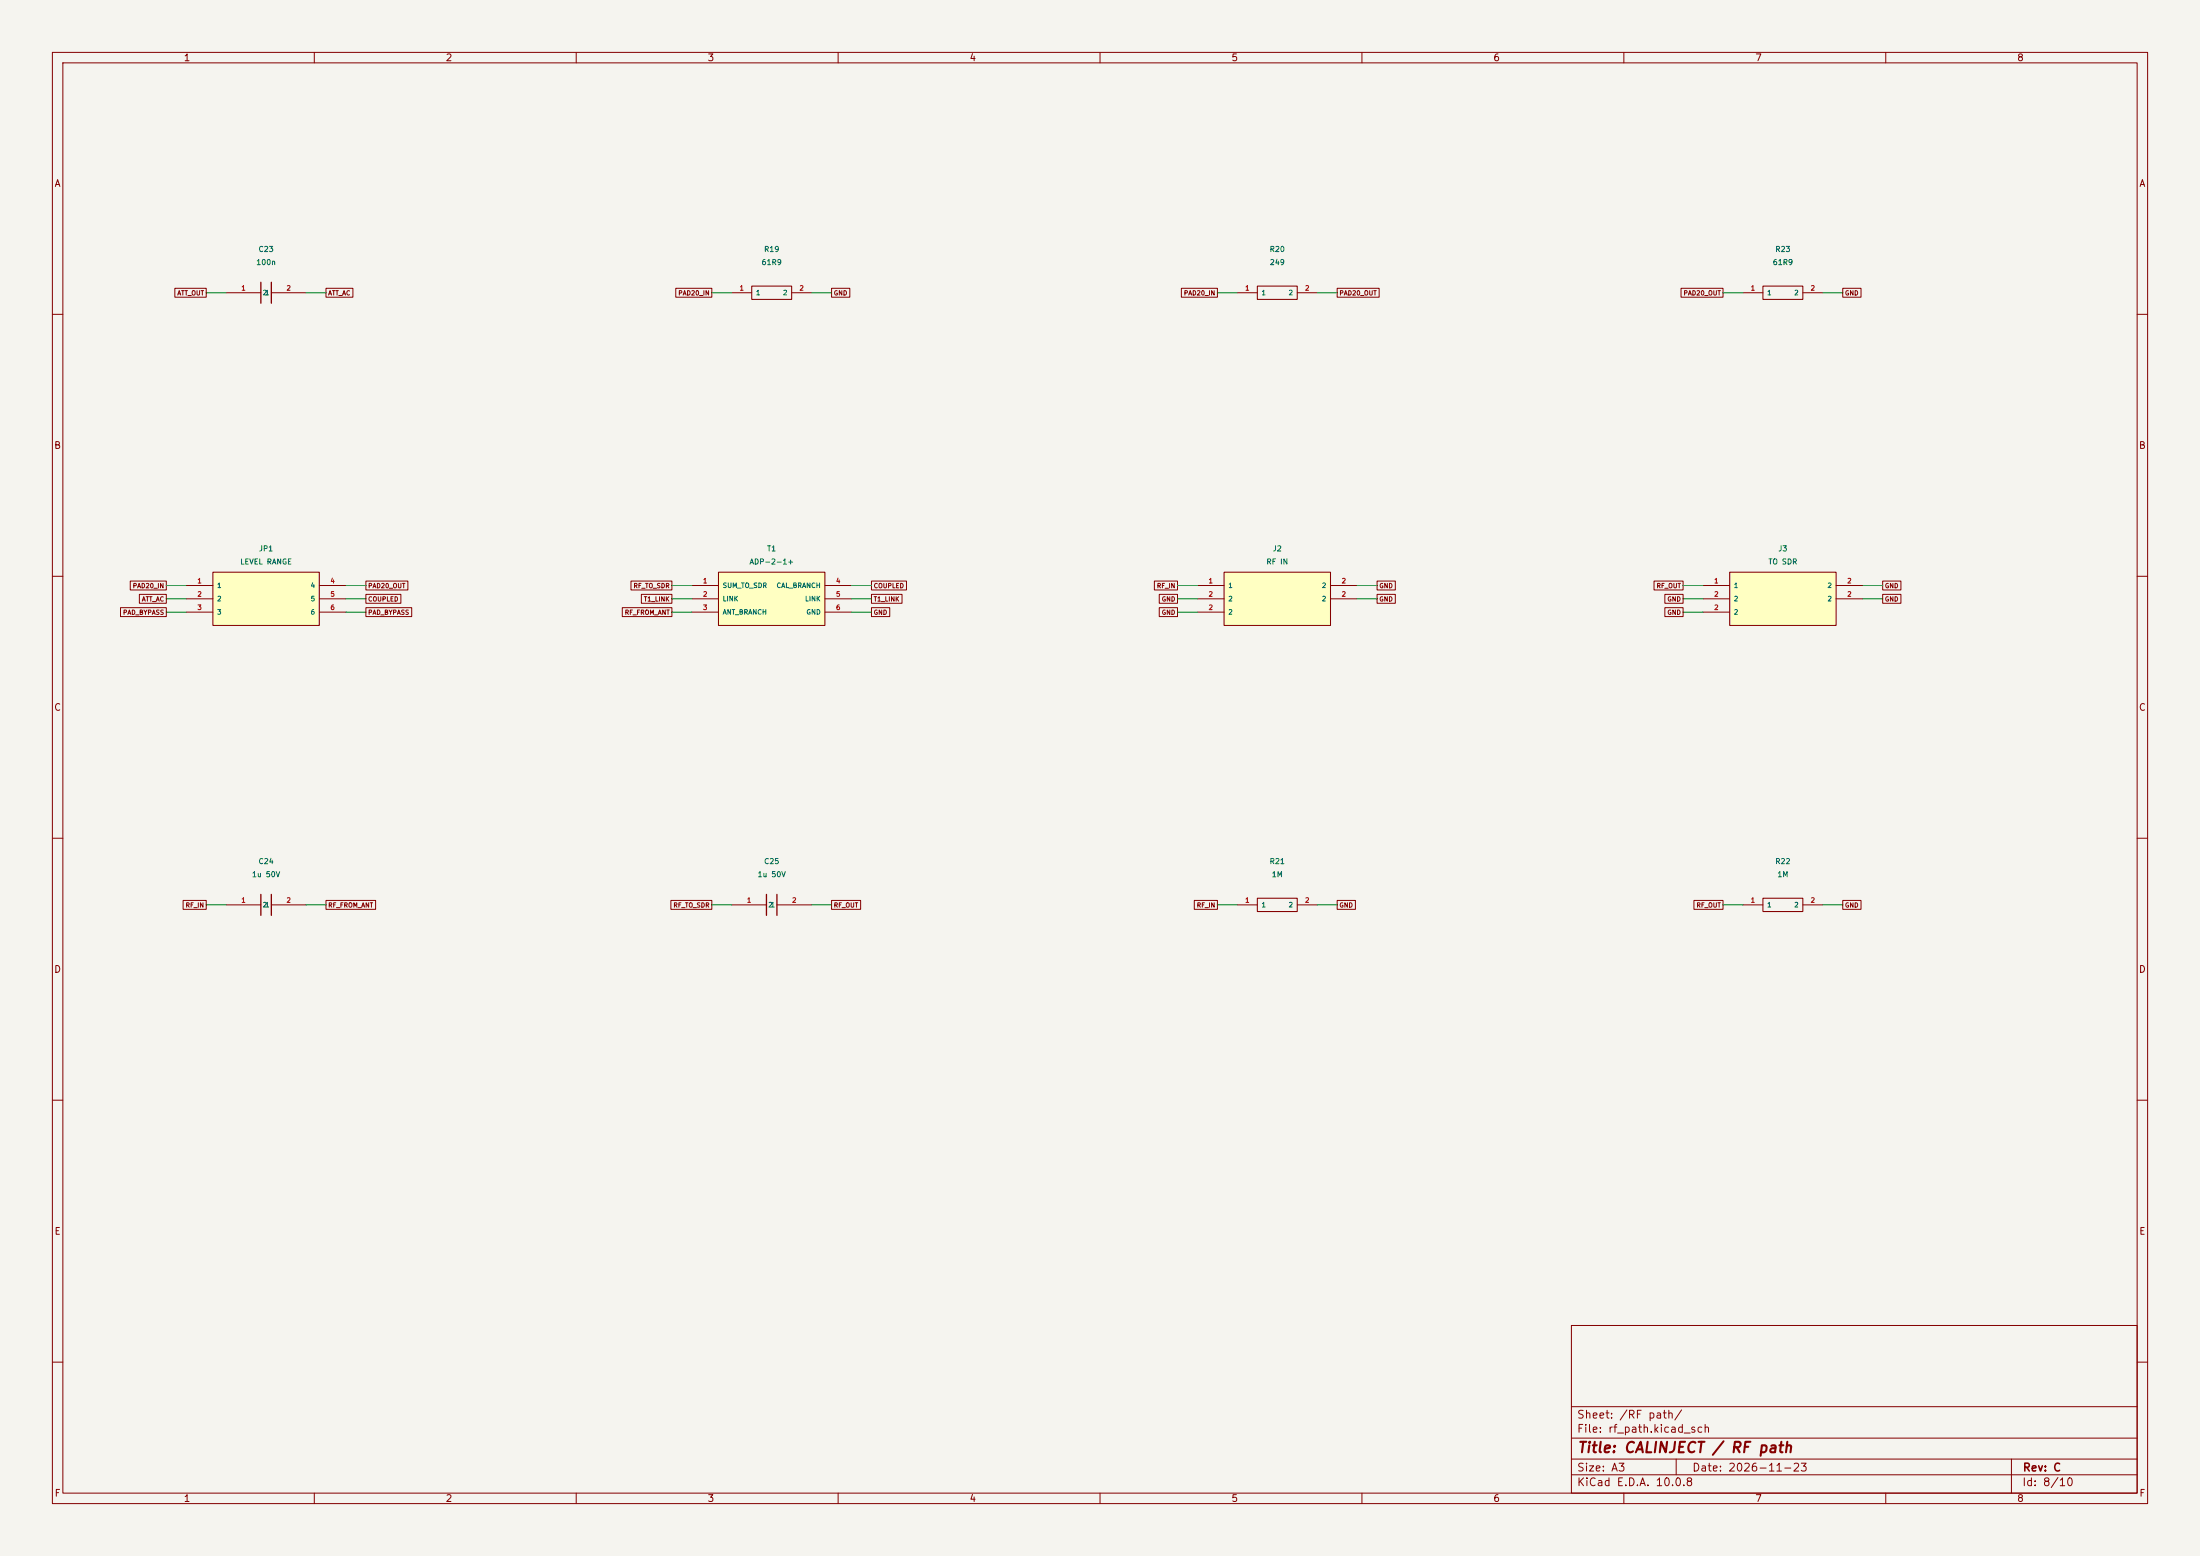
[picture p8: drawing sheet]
(kicad_sch (version 20250114) (generator "eeschema") (paper "A3") (title_block (title "CALINJECT / RF path") (date "2026-11-23") (rev "C"))
(lib_symbols (symbol "Calinject:C23" (pin_names (offset 0.7)) (in_bom yes) (on_board yes)
(property "Reference" "C" (at 0 6.35 0) (effects (font (size 1.0 1.0))))
(property "Value" "100n" (at 0 8.89 0) (effects (font (size 1.0 1.0))))
(symbol "C23_0_1" (polyline (pts (xy -1 -2) (xy -1 2)) (stroke (width 0.25) (type default)) (fill (type none))) (polyline (pts (xy 1 -2) (xy 1 2)) (stroke (width 0.25) (type default)) (fill (type none))))
(symbol "C23_1_1"
(pin passive line (at -7.62 0 0) (length 6.62) (name "1" (effects (font (size .9 .9)))) (number "1" (effects (font (size .9 .9)))))
(pin passive line (at 7.62 0 180) (length 6.62) (name "2" (effects (font (size .9 .9)))) (number "2" (effects (font (size .9 .9)))))))
(symbol "Calinject:R19" (pin_names (offset 0.7)) (in_bom yes) (on_board yes)
(property "Reference" "R" (at 0 6.35 0) (effects (font (size 1.0 1.0))))
(property "Value" "61R9" (at 0 8.89 0) (effects (font (size 1.0 1.0))))
(symbol "R19_0_1" (rectangle (start -3.81 -1.27) (end 3.81 1.27) (stroke (width 0.2) (type default)) (fill (type none))))
(symbol "R19_1_1"
(pin passive line (at -7.62 0 0) (length 3.81) (name "1" (effects (font (size .9 .9)))) (number "1" (effects (font (size .9 .9)))))
(pin passive line (at 7.62 0 180) (length 3.81) (name "2" (effects (font (size .9 .9)))) (number "2" (effects (font (size .9 .9)))))))
(symbol "Calinject:R20" (pin_names (offset 0.7)) (in_bom yes) (on_board yes)
(property "Reference" "R" (at 0 6.35 0) (effects (font (size 1.0 1.0))))
(property "Value" "249" (at 0 8.89 0) (effects (font (size 1.0 1.0))))
(symbol "R20_0_1" (rectangle (start -3.81 -1.27) (end 3.81 1.27) (stroke (width 0.2) (type default)) (fill (type none))))
(symbol "R20_1_1"
(pin passive line (at -7.62 0 0) (length 3.81) (name "1" (effects (font (size .9 .9)))) (number "1" (effects (font (size .9 .9)))))
(pin passive line (at 7.62 0 180) (length 3.81) (name "2" (effects (font (size .9 .9)))) (number "2" (effects (font (size .9 .9)))))))
(symbol "Calinject:R23" (pin_names (offset 0.7)) (in_bom yes) (on_board yes)
(property "Reference" "R" (at 0 6.35 0) (effects (font (size 1.0 1.0))))
(property "Value" "61R9" (at 0 8.89 0) (effects (font (size 1.0 1.0))))
(symbol "R23_0_1" (rectangle (start -3.81 -1.27) (end 3.81 1.27) (stroke (width 0.2) (type default)) (fill (type none))))
(symbol "R23_1_1"
(pin passive line (at -7.62 0 0) (length 3.81) (name "1" (effects (font (size .9 .9)))) (number "1" (effects (font (size .9 .9)))))
(pin passive line (at 7.62 0 180) (length 3.81) (name "2" (effects (font (size .9 .9)))) (number "2" (effects (font (size .9 .9)))))))
(symbol "Calinject:JP1" (pin_names (offset 0.7)) (in_bom yes) (on_board yes)
(property "Reference" "J" (at 0 7.62 0) (effects (font (size 1.0 1.0))))
(property "Value" "LEVEL RANGE" (at 0 10.16 0) (effects (font (size 1.0 1.0))))
(symbol "JP1_0_1" (rectangle (start -10.16 -5.08) (end 10.16 5.08) (stroke (width 0.2) (type default)) (fill (type background))))
(symbol "JP1_1_1"
(pin passive line (at -15.24 2.54 0) (length 5.08) (name "1" (effects (font (size .9 .9)))) (number "1" (effects (font (size .9 .9)))))
(pin passive line (at -15.24 0.0 0) (length 5.08) (name "2" (effects (font (size .9 .9)))) (number "2" (effects (font (size .9 .9)))))
(pin passive line (at -15.24 -2.54 0) (length 5.08) (name "3" (effects (font (size .9 .9)))) (number "3" (effects (font (size .9 .9)))))
(pin passive line (at 15.24 2.54 180) (length 5.08) (name "4" (effects (font (size .9 .9)))) (number "4" (effects (font (size .9 .9)))))
(pin passive line (at 15.24 0.0 180) (length 5.08) (name "5" (effects (font (size .9 .9)))) (number "5" (effects (font (size .9 .9)))))
(pin passive line (at 15.24 -2.54 180) (length 5.08) (name "6" (effects (font (size .9 .9)))) (number "6" (effects (font (size .9 .9)))))))
(symbol "Calinject:T1" (pin_names (offset 0.7)) (in_bom yes) (on_board yes)
(property "Reference" "T" (at 0 7.62 0) (effects (font (size 1.0 1.0))))
(property "Value" "ADP-2-1+" (at 0 10.16 0) (effects (font (size 1.0 1.0))))
(symbol "T1_0_1" (rectangle (start -10.16 -5.08) (end 10.16 5.08) (stroke (width 0.2) (type default)) (fill (type background))))
(symbol "T1_1_1"
(pin passive line (at -15.24 2.54 0) (length 5.08) (name "SUM_TO_SDR" (effects (font (size .9 .9)))) (number "1" (effects (font (size .9 .9)))))
(pin passive line (at -15.24 0.0 0) (length 5.08) (name "LINK" (effects (font (size .9 .9)))) (number "2" (effects (font (size .9 .9)))))
(pin passive line (at -15.24 -2.54 0) (length 5.08) (name "ANT_BRANCH" (effects (font (size .9 .9)))) (number "3" (effects (font (size .9 .9)))))
(pin passive line (at 15.24 2.54 180) (length 5.08) (name "CAL_BRANCH" (effects (font (size .9 .9)))) (number "4" (effects (font (size .9 .9)))))
(pin passive line (at 15.24 0.0 180) (length 5.08) (name "LINK" (effects (font (size .9 .9)))) (number "5" (effects (font (size .9 .9)))))
(pin passive line (at 15.24 -2.54 180) (length 5.08) (name "GND" (effects (font (size .9 .9)))) (number "6" (effects (font (size .9 .9)))))))
(symbol "Calinject:J2" (pin_names (offset 0.7)) (in_bom yes) (on_board yes)
(property "Reference" "J" (at 0 7.62 0) (effects (font (size 1.0 1.0))))
(property "Value" "RF IN" (at 0 10.16 0) (effects (font (size 1.0 1.0))))
(symbol "J2_0_1" (rectangle (start -10.16 -5.08) (end 10.16 5.08) (stroke (width 0.2) (type default)) (fill (type background))))
(symbol "J2_1_1"
(pin passive line (at -15.24 2.54 0) (length 5.08) (name "1" (effects (font (size .9 .9)))) (number "1" (effects (font (size .9 .9)))))
(pin passive line (at -15.24 0.0 0) (length 5.08) (name "2" (effects (font (size .9 .9)))) (number "2" (effects (font (size .9 .9)))))
(pin passive line (at -15.24 -2.54 0) (length 5.08) (name "2" (effects (font (size .9 .9)))) (number "2" (effects (font (size .9 .9)))))
(pin passive line (at 15.24 2.54 180) (length 5.08) (name "2" (effects (font (size .9 .9)))) (number "2" (effects (font (size .9 .9)))))
(pin passive line (at 15.24 0.0 180) (length 5.08) (name "2" (effects (font (size .9 .9)))) (number "2" (effects (font (size .9 .9)))))))
(symbol "Calinject:J3" (pin_names (offset 0.7)) (in_bom yes) (on_board yes)
(property "Reference" "J" (at 0 7.62 0) (effects (font (size 1.0 1.0))))
(property "Value" "TO SDR" (at 0 10.16 0) (effects (font (size 1.0 1.0))))
(symbol "J3_0_1" (rectangle (start -10.16 -5.08) (end 10.16 5.08) (stroke (width 0.2) (type default)) (fill (type background))))
(symbol "J3_1_1"
(pin passive line (at -15.24 2.54 0) (length 5.08) (name "1" (effects (font (size .9 .9)))) (number "1" (effects (font (size .9 .9)))))
(pin passive line (at -15.24 0.0 0) (length 5.08) (name "2" (effects (font (size .9 .9)))) (number "2" (effects (font (size .9 .9)))))
(pin passive line (at -15.24 -2.54 0) (length 5.08) (name "2" (effects (font (size .9 .9)))) (number "2" (effects (font (size .9 .9)))))
(pin passive line (at 15.24 2.54 180) (length 5.08) (name "2" (effects (font (size .9 .9)))) (number "2" (effects (font (size .9 .9)))))
(pin passive line (at 15.24 0.0 180) (length 5.08) (name "2" (effects (font (size .9 .9)))) (number "2" (effects (font (size .9 .9)))))))
(symbol "Calinject:C24" (pin_names (offset 0.7)) (in_bom yes) (on_board yes)
(property "Reference" "C" (at 0 6.35 0) (effects (font (size 1.0 1.0))))
(property "Value" "1u 50V" (at 0 8.89 0) (effects (font (size 1.0 1.0))))
(symbol "C24_0_1" (polyline (pts (xy -1 -2) (xy -1 2)) (stroke (width 0.25) (type default)) (fill (type none))) (polyline (pts (xy 1 -2) (xy 1 2)) (stroke (width 0.25) (type default)) (fill (type none))))
(symbol "C24_1_1"
(pin passive line (at -7.62 0 0) (length 6.62) (name "1" (effects (font (size .9 .9)))) (number "1" (effects (font (size .9 .9)))))
(pin passive line (at 7.62 0 180) (length 6.62) (name "2" (effects (font (size .9 .9)))) (number "2" (effects (font (size .9 .9)))))))
(symbol "Calinject:C25" (pin_names (offset 0.7)) (in_bom yes) (on_board yes)
(property "Reference" "C" (at 0 6.35 0) (effects (font (size 1.0 1.0))))
(property "Value" "1u 50V" (at 0 8.89 0) (effects (font (size 1.0 1.0))))
(symbol "C25_0_1" (polyline (pts (xy -1 -2) (xy -1 2)) (stroke (width 0.25) (type default)) (fill (type none))) (polyline (pts (xy 1 -2) (xy 1 2)) (stroke (width 0.25) (type default)) (fill (type none))))
(symbol "C25_1_1"
(pin passive line (at -7.62 0 0) (length 6.62) (name "1" (effects (font (size .9 .9)))) (number "1" (effects (font (size .9 .9)))))
(pin passive line (at 7.62 0 180) (length 6.62) (name "2" (effects (font (size .9 .9)))) (number "2" (effects (font (size .9 .9)))))))
(symbol "Calinject:R21" (pin_names (offset 0.7)) (in_bom yes) (on_board yes)
(property "Reference" "R" (at 0 6.35 0) (effects (font (size 1.0 1.0))))
(property "Value" "1M" (at 0 8.89 0) (effects (font (size 1.0 1.0))))
(symbol "R21_0_1" (rectangle (start -3.81 -1.27) (end 3.81 1.27) (stroke (width 0.2) (type default)) (fill (type none))))
(symbol "R21_1_1"
(pin passive line (at -7.62 0 0) (length 3.81) (name "1" (effects (font (size .9 .9)))) (number "1" (effects (font (size .9 .9)))))
(pin passive line (at 7.62 0 180) (length 3.81) (name "2" (effects (font (size .9 .9)))) (number "2" (effects (font (size .9 .9)))))))
(symbol "Calinject:R22" (pin_names (offset 0.7)) (in_bom yes) (on_board yes)
(property "Reference" "R" (at 0 6.35 0) (effects (font (size 1.0 1.0))))
(property "Value" "1M" (at 0 8.89 0) (effects (font (size 1.0 1.0))))
(symbol "R22_0_1" (rectangle (start -3.81 -1.27) (end 3.81 1.27) (stroke (width 0.2) (type default)) (fill (type none))))
(symbol "R22_1_1"
(pin passive line (at -7.62 0 0) (length 3.81) (name "1" (effects (font (size .9 .9)))) (number "1" (effects (font (size .9 .9)))))
(pin passive line (at 7.62 0 180) (length 3.81) (name "2" (effects (font (size .9 .9)))) (number "2" (effects (font (size .9 .9))))))))
(symbol (lib_id "Calinject:C23") (at 50.8 55.88 0) (unit 1) (in_bom yes) (on_board yes) (dnp no)
(property "Reference" "C23" (at 50.8 47.57 0) (effects (font (size 1 1))))
(property "Value" "100n" (at 50.8 50.07 0) (effects (font (size 1 1))))
(property "Footprint" "Calinject:C_0603_C23" (at 50.8 61.690000000000005 0) (effects (font (size 1 1)) (hide yes)))
(pin "1")
(pin "2"))
(wire (pts (xy 43.18 55.88) (xy 39.37 55.88)) (stroke (width 0) (type default)))
(global_label "ATT_OUT" (shape passive) (at 39.37 55.88 0) (effects (font (size .85 .85)) (justify right)))
(wire (pts (xy 58.419999999999995 55.88) (xy 62.23 55.88)) (stroke (width 0) (type default)))
(global_label "ATT_AC" (shape passive) (at 62.23 55.88 180) (effects (font (size .85 .85)) (justify left)))
(symbol (lib_id "Calinject:R19") (at 147.32 55.88 0) (unit 1) (in_bom yes) (on_board yes) (dnp no)
(property "Reference" "R19" (at 147.32 47.57 0) (effects (font (size 1 1))))
(property "Value" "61R9" (at 147.32 50.07 0) (effects (font (size 1 1))))
(property "Footprint" "Calinject:R_0603_R19" (at 147.32 61.690000000000005 0) (effects (font (size 1 1)) (hide yes)))
(pin "1")
(pin "2"))
(wire (pts (xy 139.7 55.88) (xy 135.89 55.88)) (stroke (width 0) (type default)))
(global_label "PAD20_IN" (shape passive) (at 135.89 55.88 0) (effects (font (size .85 .85)) (justify right)))
(wire (pts (xy 154.94 55.88) (xy 158.75 55.88)) (stroke (width 0) (type default)))
(global_label "GND" (shape passive) (at 158.75 55.88 180) (effects (font (size .85 .85)) (justify left)))
(symbol (lib_id "Calinject:R20") (at 243.83999999999997 55.88 0) (unit 1) (in_bom yes) (on_board yes) (dnp no)
(property "Reference" "R20" (at 243.83999999999997 47.57 0) (effects (font (size 1 1))))
(property "Value" "249" (at 243.83999999999997 50.07 0) (effects (font (size 1 1))))
(property "Footprint" "Calinject:R_0603_R20" (at 243.83999999999997 61.690000000000005 0) (effects (font (size 1 1)) (hide yes)))
(pin "1")
(pin "2"))
(wire (pts (xy 236.21999999999997 55.88) (xy 232.40999999999997 55.88)) (stroke (width 0) (type default)))
(global_label "PAD20_IN" (shape passive) (at 232.40999999999997 55.88 0) (effects (font (size .85 .85)) (justify right)))
(wire (pts (xy 251.45999999999998 55.88) (xy 255.26999999999998 55.88)) (stroke (width 0) (type default)))
(global_label "PAD20_OUT" (shape passive) (at 255.26999999999998 55.88 180) (effects (font (size .85 .85)) (justify left)))
(symbol (lib_id "Calinject:R23") (at 340.36 55.88 0) (unit 1) (in_bom yes) (on_board yes) (dnp no)
(property "Reference" "R23" (at 340.36 47.57 0) (effects (font (size 1 1))))
(property "Value" "61R9" (at 340.36 50.07 0) (effects (font (size 1 1))))
(property "Footprint" "Calinject:R_0603_R23" (at 340.36 61.690000000000005 0) (effects (font (size 1 1)) (hide yes)))
(pin "1")
(pin "2"))
(wire (pts (xy 332.74 55.88) (xy 328.93 55.88)) (stroke (width 0) (type default)))
(global_label "PAD20_OUT" (shape passive) (at 328.93 55.88 0) (effects (font (size .85 .85)) (justify right)))
(wire (pts (xy 347.98 55.88) (xy 351.79 55.88)) (stroke (width 0) (type default)))
(global_label "GND" (shape passive) (at 351.79 55.88 180) (effects (font (size .85 .85)) (justify left)))
(symbol (lib_id "Calinject:JP1") (at 50.8 114.30000000000001 0) (unit 1) (in_bom yes) (on_board yes) (dnp no)
(property "Reference" "JP1" (at 50.8 104.72000000000001 0) (effects (font (size 1 1))))
(property "Value" "LEVEL RANGE" (at 50.8 107.22000000000001 0) (effects (font (size 1 1))))
(property "Footprint" "Calinject:Range_2x3_JP1" (at 50.8 121.38000000000001 0) (effects (font (size 1 1)) (hide yes)))
(pin "1")
(pin "2")
(pin "3")
(pin "4")
(pin "5")
(pin "6"))
(wire (pts (xy 35.559999999999995 111.76) (xy 31.749999999999996 111.76)) (stroke (width 0) (type default)))
(global_label "PAD20_IN" (shape passive) (at 31.749999999999996 111.76 0) (effects (font (size .85 .85)) (justify right)))
(wire (pts (xy 35.559999999999995 114.30000000000001) (xy 31.749999999999996 114.30000000000001)) (stroke (width 0) (type default)))
(global_label "ATT_AC" (shape passive) (at 31.749999999999996 114.30000000000001 0) (effects (font (size .85 .85)) (justify right)))
(wire (pts (xy 35.559999999999995 116.84000000000002) (xy 31.749999999999996 116.84000000000002)) (stroke (width 0) (type default)))
(global_label "PAD_BYPASS" (shape passive) (at 31.749999999999996 116.84000000000002 0) (effects (font (size .85 .85)) (justify right)))
(wire (pts (xy 66.03999999999999 111.76) (xy 69.85 111.76)) (stroke (width 0) (type default)))
(global_label "PAD20_OUT" (shape passive) (at 69.85 111.76 180) (effects (font (size .85 .85)) (justify left)))
(wire (pts (xy 66.03999999999999 114.30000000000001) (xy 69.85 114.30000000000001)) (stroke (width 0) (type default)))
(global_label "COUPLED" (shape passive) (at 69.85 114.30000000000001 180) (effects (font (size .85 .85)) (justify left)))
(wire (pts (xy 66.03999999999999 116.84000000000002) (xy 69.85 116.84000000000002)) (stroke (width 0) (type default)))
(global_label "PAD_BYPASS" (shape passive) (at 69.85 116.84000000000002 180) (effects (font (size .85 .85)) (justify left)))
(symbol (lib_id "Calinject:T1") (at 147.32 114.30000000000001 0) (unit 1) (in_bom yes) (on_board yes) (dnp no)
(property "Reference" "T1" (at 147.32 104.72000000000001 0) (effects (font (size 1 1))))
(property "Value" "ADP-2-1+" (at 147.32 107.22000000000001 0) (effects (font (size 1 1))))
(property "Footprint" "Calinject:MiniCircuits_CD636_T1" (at 147.32 121.38000000000001 0) (effects (font (size 1 1)) (hide yes)))
(pin "1")
(pin "2")
(pin "3")
(pin "4")
(pin "5")
(pin "6"))
(wire (pts (xy 132.07999999999998 111.76) (xy 128.26999999999998 111.76)) (stroke (width 0) (type default)))
(global_label "RF_TO_SDR" (shape passive) (at 128.26999999999998 111.76 0) (effects (font (size .85 .85)) (justify right)))
(wire (pts (xy 132.07999999999998 114.30000000000001) (xy 128.26999999999998 114.30000000000001)) (stroke (width 0) (type default)))
(global_label "T1_LINK" (shape passive) (at 128.26999999999998 114.30000000000001 0) (effects (font (size .85 .85)) (justify right)))
(wire (pts (xy 132.07999999999998 116.84000000000002) (xy 128.26999999999998 116.84000000000002)) (stroke (width 0) (type default)))
(global_label "RF_FROM_ANT" (shape passive) (at 128.26999999999998 116.84000000000002 0) (effects (font (size .85 .85)) (justify right)))
(wire (pts (xy 162.56 111.76) (xy 166.37 111.76)) (stroke (width 0) (type default)))
(global_label "COUPLED" (shape passive) (at 166.37 111.76 180) (effects (font (size .85 .85)) (justify left)))
(wire (pts (xy 162.56 114.30000000000001) (xy 166.37 114.30000000000001)) (stroke (width 0) (type default)))
(global_label "T1_LINK" (shape passive) (at 166.37 114.30000000000001 180) (effects (font (size .85 .85)) (justify left)))
(wire (pts (xy 162.56 116.84000000000002) (xy 166.37 116.84000000000002)) (stroke (width 0) (type default)))
(global_label "GND" (shape passive) (at 166.37 116.84000000000002 180) (effects (font (size .85 .85)) (justify left)))
(symbol (lib_id "Calinject:J2") (at 243.83999999999997 114.30000000000001 0) (unit 1) (in_bom yes) (on_board yes) (dnp no)
(property "Reference" "J2" (at 243.83999999999997 104.72000000000001 0) (effects (font (size 1 1))))
(property "Value" "RF IN" (at 243.83999999999997 107.22000000000001 0) (effects (font (size 1 1))))
(property "Footprint" "Calinject:SMA_KWE_RA_J2" (at 243.83999999999997 121.38000000000001 0) (effects (font (size 1 1)) (hide yes)))
(pin "1")
(pin "2")
(pin "2")
(pin "2")
(pin "2"))
(wire (pts (xy 228.59999999999997 111.76) (xy 224.78999999999996 111.76)) (stroke (width 0) (type default)))
(global_label "RF_IN" (shape passive) (at 224.78999999999996 111.76 0) (effects (font (size .85 .85)) (justify right)))
(wire (pts (xy 228.59999999999997 114.30000000000001) (xy 224.78999999999996 114.30000000000001)) (stroke (width 0) (type default)))
(global_label "GND" (shape passive) (at 224.78999999999996 114.30000000000001 0) (effects (font (size .85 .85)) (justify right)))
(wire (pts (xy 228.59999999999997 116.84000000000002) (xy 224.78999999999996 116.84000000000002)) (stroke (width 0) (type default)))
(global_label "GND" (shape passive) (at 224.78999999999996 116.84000000000002 0) (effects (font (size .85 .85)) (justify right)))
(wire (pts (xy 259.08 111.76) (xy 262.89 111.76)) (stroke (width 0) (type default)))
(global_label "GND" (shape passive) (at 262.89 111.76 180) (effects (font (size .85 .85)) (justify left)))
(wire (pts (xy 259.08 114.30000000000001) (xy 262.89 114.30000000000001)) (stroke (width 0) (type default)))
(global_label "GND" (shape passive) (at 262.89 114.30000000000001 180) (effects (font (size .85 .85)) (justify left)))
(symbol (lib_id "Calinject:J3") (at 340.36 114.30000000000001 0) (unit 1) (in_bom yes) (on_board yes) (dnp no)
(property "Reference" "J3" (at 340.36 104.72000000000001 0) (effects (font (size 1 1))))
(property "Value" "TO SDR" (at 340.36 107.22000000000001 0) (effects (font (size 1 1))))
(property "Footprint" "Calinject:SMA_KWE_RA_J3" (at 340.36 121.38000000000001 0) (effects (font (size 1 1)) (hide yes)))
(pin "1")
(pin "2")
(pin "2")
(pin "2")
(pin "2"))
(wire (pts (xy 325.12 111.76) (xy 321.31 111.76)) (stroke (width 0) (type default)))
(global_label "RF_OUT" (shape passive) (at 321.31 111.76 0) (effects (font (size .85 .85)) (justify right)))
(wire (pts (xy 325.12 114.30000000000001) (xy 321.31 114.30000000000001)) (stroke (width 0) (type default)))
(global_label "GND" (shape passive) (at 321.31 114.30000000000001 0) (effects (font (size .85 .85)) (justify right)))
(wire (pts (xy 325.12 116.84000000000002) (xy 321.31 116.84000000000002)) (stroke (width 0) (type default)))
(global_label "GND" (shape passive) (at 321.31 116.84000000000002 0) (effects (font (size .85 .85)) (justify right)))
(wire (pts (xy 355.6 111.76) (xy 359.41 111.76)) (stroke (width 0) (type default)))
(global_label "GND" (shape passive) (at 359.41 111.76 180) (effects (font (size .85 .85)) (justify left)))
(wire (pts (xy 355.6 114.30000000000001) (xy 359.41 114.30000000000001)) (stroke (width 0) (type default)))
(global_label "GND" (shape passive) (at 359.41 114.30000000000001 180) (effects (font (size .85 .85)) (justify left)))
(symbol (lib_id "Calinject:C24") (at 50.8 172.72 0) (unit 1) (in_bom yes) (on_board yes) (dnp no)
(property "Reference" "C24" (at 50.8 164.41 0) (effects (font (size 1 1))))
(property "Value" "1u 50V" (at 50.8 166.91 0) (effects (font (size 1 1))))
(property "Footprint" "Calinject:C_0805_C24" (at 50.8 178.53 0) (effects (font (size 1 1)) (hide yes)))
(pin "1")
(pin "2"))
(wire (pts (xy 43.18 172.72) (xy 39.37 172.72)) (stroke (width 0) (type default)))
(global_label "RF_IN" (shape passive) (at 39.37 172.72 0) (effects (font (size .85 .85)) (justify right)))
(wire (pts (xy 58.419999999999995 172.72) (xy 62.23 172.72)) (stroke (width 0) (type default)))
(global_label "RF_FROM_ANT" (shape passive) (at 62.23 172.72 180) (effects (font (size .85 .85)) (justify left)))
(symbol (lib_id "Calinject:C25") (at 147.32 172.72 0) (unit 1) (in_bom yes) (on_board yes) (dnp no)
(property "Reference" "C25" (at 147.32 164.41 0) (effects (font (size 1 1))))
(property "Value" "1u 50V" (at 147.32 166.91 0) (effects (font (size 1 1))))
(property "Footprint" "Calinject:C_0805_C25" (at 147.32 178.53 0) (effects (font (size 1 1)) (hide yes)))
(pin "1")
(pin "2"))
(wire (pts (xy 139.7 172.72) (xy 135.89 172.72)) (stroke (width 0) (type default)))
(global_label "RF_TO_SDR" (shape passive) (at 135.89 172.72 0) (effects (font (size .85 .85)) (justify right)))
(wire (pts (xy 154.94 172.72) (xy 158.75 172.72)) (stroke (width 0) (type default)))
(global_label "RF_OUT" (shape passive) (at 158.75 172.72 180) (effects (font (size .85 .85)) (justify left)))
(symbol (lib_id "Calinject:R21") (at 243.83999999999997 172.72 0) (unit 1) (in_bom yes) (on_board yes) (dnp no)
(property "Reference" "R21" (at 243.83999999999997 164.41 0) (effects (font (size 1 1))))
(property "Value" "1M" (at 243.83999999999997 166.91 0) (effects (font (size 1 1))))
(property "Footprint" "Calinject:R_0603_R21" (at 243.83999999999997 178.53 0) (effects (font (size 1 1)) (hide yes)))
(pin "1")
(pin "2"))
(wire (pts (xy 236.21999999999997 172.72) (xy 232.40999999999997 172.72)) (stroke (width 0) (type default)))
(global_label "RF_IN" (shape passive) (at 232.40999999999997 172.72 0) (effects (font (size .85 .85)) (justify right)))
(wire (pts (xy 251.45999999999998 172.72) (xy 255.26999999999998 172.72)) (stroke (width 0) (type default)))
(global_label "GND" (shape passive) (at 255.26999999999998 172.72 180) (effects (font (size .85 .85)) (justify left)))
(symbol (lib_id "Calinject:R22") (at 340.36 172.72 0) (unit 1) (in_bom yes) (on_board yes) (dnp no)
(property "Reference" "R22" (at 340.36 164.41 0) (effects (font (size 1 1))))
(property "Value" "1M" (at 340.36 166.91 0) (effects (font (size 1 1))))
(property "Footprint" "Calinject:R_0603_R22" (at 340.36 178.53 0) (effects (font (size 1 1)) (hide yes)))
(pin "1")
(pin "2"))
(wire (pts (xy 332.74 172.72) (xy 328.93 172.72)) (stroke (width 0) (type default)))
(global_label "RF_OUT" (shape passive) (at 328.93 172.72 0) (effects (font (size .85 .85)) (justify right)))
(wire (pts (xy 347.98 172.72) (xy 351.79 172.72)) (stroke (width 0) (type default)))
(global_label "GND" (shape passive) (at 351.79 172.72 180) (effects (font (size .85 .85)) (justify left))))
